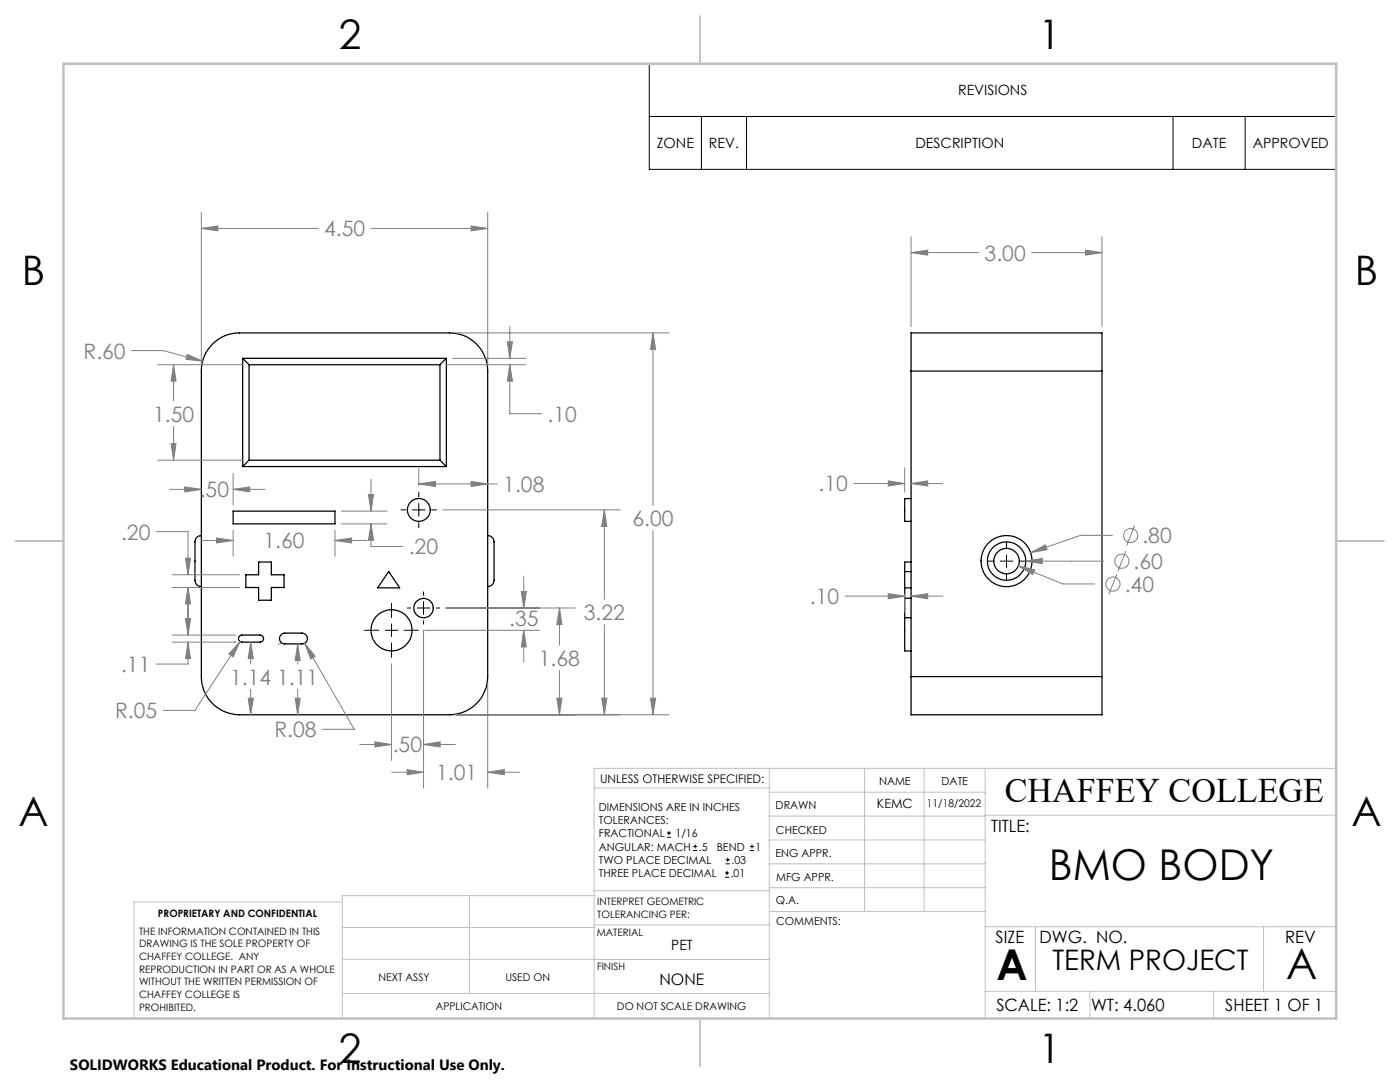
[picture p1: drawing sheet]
<svg xmlns="http://www.w3.org/2000/svg" width="279mm" height="216mm" viewBox="0 0 279 216" stroke-linecap="round" stroke-linejoin="round" font-family="sans-serif">
<g fill="none" stroke="#000" stroke-width=".25">
<path d="M42.4 68.7a7.5 7.5 0 0 1 5.4-2.3h41.9a7.6 7.6 0 0 1 7.6 7.6v61a7.6 7.6 0 0 1-7.6 7.6h-41.9a7.6 7.6 0 0 1-7.6-7.6v-61a7.5 7.5 0 0 1 2.2-5.3zM48.4 71.5l1.3 1.3M48.4 71.5h40.7M48.4 71.5v21.6M49.7 72.8h38.1M49.7 72.8v19M87.8 72.8v19M89.1 71.5l-1.3 1.3M89.1 71.5v21.6M181.8 74v-7.6h38.1v7.6M181.8 74h38.1M181.8 74v61"/>
<path d="M219.9 74v61M48.4 93.1h40.7M49.7 91.8l-1.3 1.3M49.7 91.8h38.1M87.8 91.8l1.3 1.3M181.8 99.5h-1.2v4.5h1.2M40.2 106.9a1.49 1.49 0 0 0-1.3 1.9v6.6a1.37 1.37 0 0 0 1.3 1.7M46.5 102h20.4v2.5h-20.4zM49.1 114.7h2.5v-2.6h2.6v2.6h2.5v2.5h-2.5v2.6h-2.6v-2.6h-2.5zM77.6 114.1l2.2 3.2h-4.4zM97.3 106.9a1.55 1.55 0 0 1 1.3 2v6.1a1.55 1.55 0 0 1-1.3 2.1M180.6 119.4v3.9"/>
<path d="M180.6 117.3h1.2M180.6 119.4h1.2M180.6 114.1h1.2M181.8 112.1h-1.2v7.3M47.8 126.9l.5-.2h3.6a.71 .71 0 0 1 .7 .7 .71 .71 0 0 1-.7 .7h-3.6a.71 .71 0 0 1-.7-.4 .71 .71 0 0 1 .2-.8zM56.1 126.6l.7-.3h3.5a1.08 1.08 0 0 1 1 1.1 1.08 1.08 0 0 1-1 1.1h-3.5a1.07 1.07 0 0 1-1-.7 1.07 1.07 0 0 1 .3-1.2zM180.6 123.3v6.6h1.2M180.6 123.3h1.2M181.8 135v7.6h38.1v-7.6M181.8 135h38.1"/>
<circle cx="83.6" cy="101.7" r="2.27"/>
<circle cx="200.9" cy="112" r="2.55"/>
<circle cx="200.9" cy="112" r="3.8"/>
<circle cx="200.9" cy="112" r="5.1"/>
<circle cx="78.1" cy="125.8" r="4.1"/>
<circle cx="84.5" cy="121.3" r="1.93"/>
</g>
<g fill="none" stroke="#808080" stroke-width=".2">
<path d="M40.2 45.6l3.3-.5v1zM40.2 42.4v30.4M40.2 45.6h23.3M74.1 45.6h23.2M94 45.1l3.3 .5-3.3 .5zM97.3 42.4v30.4M181.8 50.4l3.3-.5v1zM181.8 47.2v18M181.8 50.4h13.5M205.9 50.4h14M216.6 49.9l3.3 .5-3.3 .5zM219.9 47.2v18"/>
<path d="M26.2 70h6.4l7.8 2.1M31.5 72.8h16.9M34.6 72.8l.5 3.3h-1zM34.6 72.8v7.2M37.4 70.7l3 1.4-3.3-.4zM89.1 72.8h15.8M90.3 71.5h14.6M91 66.4h42.5M101.2 68.2h1.1l-.6 3.3zM101.7 72.8l.6 3.3h-1.1zM101.7 72.8v9.7h6.4M101.7 65.2v6.3"/>
<path d="M130.3 66.4l.5 3.3h-1zM130.3 66.4v34.5M31.5 91.8h16.9M33.8 97.6h6.4M34.1 88.5h1l-.5 3.3zM34.6 85.1v6.7M36.9 97.2l3.3 .4-3.3 .5zM46.5 97.6l3.3-.4v.9zM46.5 94.5v6.2M46.5 97.6h6.4M73.5 98.7h1l-.5 3.3zM74 95.6v6.4"/>
<path d="M83.6 96.6l3.3-.5v1zM83.6 93.4v3.5M83.6 96.6h15.7M94 96.1l3.3 .5-3.3 .5zM170.4 96.5h10.2M177.3 96l3.3 .5-3.3 .5zM180.6 93.3v4.9M181.8 96.5l3.3-.5v1zM181.8 96.5h6.4M31.2 106.1h6.3v8.6M34.4 114.7h13.4M34.4 117.2h13.4"/>
<path d="M37 111.4h1l-.5 3.3zM37.5 117.2l.5 3.3h-1zM37.5 117.2v9.5M40.2 107.8h6.3M43.2 107.4l3.3 .4-3.3 .5zM46.5 105.8v5.2M66.9 107.8l3.3-.4v.9zM66.9 105.8v5.2M66.9 107.8h6.3M68.1 102h9.1M68.1 104.5h9.1M74 104.5l.5 3.3h-1z"/>
<path d="M74 104.5v4.5h6.4M88.4 101.7h35.4M104 118h1.1l-.6 3.3zM104.5 115v6.3M120.6 101.7l.5 3.4h-1zM120.6 101.7v17.9M130.3 105.9v36.7M168.7 119h11.9M177.3 118.5l3.3 .5-3.3 .5zM180.6 118.6v3.5M181.8 119l3.3-.5v1zM181.8 119h6.4"/>
<path d="M203.2 112.9l3.3 .8-.4 .9zM203.2 112.9l8.9 3.6h6.4M204.7 112l3.3-.6v1.1zM204.7 112h15.6M205.7 110.3l2.9-1.6 .4 1zM222 106.8h-6.3l-10 3.5M222.9 114.5l-1.6 4.1M224.7 110l-1.6 4M226.4 104.8l-1.5 4.1M34.4 126.7h12.6M34.4 128.1h12.6M37 123.4h1l-.5 3.3z"/>
<path d="M37.5 128.1l.5 3.3h-1zM37.5 128.1v4.4h-6.3M47.9 128l-1.4 3.1-.8-.6zM47.9 128l-9 13.7h-6.3M49.5 139.3h1.1l-.6 3.3zM50 128.1l.6 3.3h-1.1zM50 128.1v4.4M50 137.5v5.1M55.6 128.5h.6M58.9 139.3h1l-.5 3.3zM59.4 128.5l.5 3.3h-1zM59.4 128.5v4"/>
<path d="M59.4 137.5v5.1M60.8 128.3l2.1 2.7-.9 .5zM60.8 128.3l9.9 17.2h-6.4M78.1 132.4v19.3M84.5 125.8v31.5M84.8 125.8h22.9M89 121.3h25.8M97.3 136.3v21M104.5 125.8l.6 3.3h-1.1zM104.5 125.8v6.3M111.1 139.3h1l-.4 3.3zM111.7 121.3l.4 3.3h-1z"/>
<path d="M111.7 121.3v7.4M111.7 133.8v8.8M120.1 139.3h1l-.5 3.3zM120.6 124.6v18M129.8 139.3h1l-.5 3.3zM71.8 148.6h6.3M74.8 148l3.3 .6-3.3 .4zM78.2 154.1h6.3M81.2 153.6l3.3 .5-3.3 .5zM84.5 148.6l3.3-.6v1zM84.5 148.6h6.4M91 142.6h42.5"/>
<path d="M97.3 154.1l3.3-.5v1zM97.3 154.1h6.4"/>
<circle cx="222.1" cy="116.6" r="1.42"/>
<circle cx="223.9" cy="112" r="1.41"/>
<circle cx="225.6" cy="106.9" r="1.4"/>
</g>
<g fill="none" stroke="#000" stroke-width=".2">
<path d="M129.6 12.7h137.1v21.1h-137.1zM129.6 23.2h137.1M140 23.2v10.6M149 23.2v10.6M234.1 23.2v10.6M248.5 23.2v10.6M83.6 98.2v1M80 101.7h1M82.3 101.7h2.5M83.6 100.5v2.5M83.6 104.3v1M84.5 118.1v.7"/>
<path d="M86.1 101.7h1M197.1 112h1.2M199.6 112h2.5M200.9 108.2v1.2M200.9 110.7v2.5M200.9 114.5v1.3M203.4 112h1.3M72.7 125.8h2.9M76.9 125.8h2.5M78.1 120.4v2.8M78.1 124.5v2.5M78.1 128.3v2.9"/>
<path d="M80.7 125.8h2.8M81.3 121.3h.7M83.3 121.3h2.5M84.5 120.1v2.5M84.5 123.9v.6M87.1 121.3h.6M133.1 167.1h.8M133.1 166.2h.8M133.5 165.8v.9M138.3 169.7h.8M138.3 168.9h.8M138.7 168.5v.8"/>
<path d="M144.7 175h.8M144.7 174.2h.8M144.8 172.4h.9M144.8 171.6h.9M145.1 173.8v.8M145.2 171.1v.9M149.6 169.7h.9M149.6 168.9h.9M150.1 168.5v.8"/>
</g>
<g fill="none" stroke="#c0c0c0" stroke-width=".2">
<path d="M118.6 157.2h34.9M153.5 153.3v49.9M153.5 158.1h43.1M172.5 153.3v28.6M184.4 153.3v28.6M196.6 153.3v49.9M266.7 153.3h-148.1v49.9M68.3 180h-41.6v23.2M93.7 178.7v19.5M118.6 178.7h-50.3v24.5M118.6 177.7h35M153.5 167.6h43.1"/>
<path d="M153.5 162.8h43.1M153.5 172.4h43.1M153.5 177.1h43.1M196.6 162.7h70.1M68.3 198.2h85.2M68.3 191.4l85.2 .1M68.3 185.1h50.3M118.6 184.6h35M153.6 181.9h43M196.6 197.8h70.1M196.6 184.9h70.1M206.7 184.9v12.9"/>
<path d="M217.5 197.8v5.4M242.2 197.8v5.4M252.2 184.9v12.9"/>
</g>
<path d="M139.7 3.2v9.5M3.1 107.9h9.6M266.7 107.9h9.5M139.7 203.2v9.6" fill="none" stroke="#c0c0c0" stroke-width=".25"/>
<path d="M12.7 12.7h254v190.5h-254z" fill="none" stroke="#c0c0c0" stroke-width=".5"/>
<path d="M40.2 45.6l3.3-.5v1zM94 45.1l3.3 .5-3.3 .5zM130.3 66.4l.5 3.3h-1zM129.8 139.3h1l-.5 3.3zM34.6 72.8l.5 3.3h-1zM34.1 88.5h1l-.5 3.3zM101.2 68.2h1.1l-.6 3.3zM101.7 72.8l.6 3.3h-1.1zM83.6 96.6l3.3-.5v1zM94 96.1l3.3 .5-3.3 .5zM120.6 101.7l.5 3.4h-1zM120.1 139.3h1l-.5 3.3zM81.2 153.6l3.3 .5-3.3 .5zM97.3 154.1l3.3-.5v1zM111.7 121.3l.4 3.3h-1zM111.1 139.3h1l-.4 3.3zM74.8 148l3.3 .6-3.3 .4zM84.5 148.6l3.3-.6v1zM104.5 125.8l.6 3.3h-1.1zM104 118h1.1l-.6 3.3zM37 123.4h1l-.5 3.3zM37.5 128.1l.5 3.3h-1zM47.9 128l-2.2 2.5 .8 .6zM50 128.1l.6 3.3h-1.1zM49.5 139.3h1.1l-.6 3.3zM59.4 128.5l.5 3.3h-1zM58.9 139.3h1l-.5 3.3zM37 111.4h1l-.5 3.3zM37.5 117.2l.5 3.3h-1zM60.8 128.3l1.2 3.2 .9-.5zM46.5 97.6l3.3-.4v.9zM36.9 97.2l3.3 .4-3.3 .5zM73.5 98.7h1l-.5 3.3zM74 104.5l.5 3.3h-1zM43.2 107.4l3.3 .4-3.3 .5zM66.9 107.8l3.3-.4v.9zM37.4 70.7l-.3 1 3.3 .4zM177.3 96l3.3 .5-3.3 .5zM181.8 96.5l3.3-.5v1zM177.3 118.5l3.3 .5-3.3 .5zM181.8 119l3.3-.5v1zM181.8 50.4l3.3-.5v1zM216.6 49.9l3.3 .5-3.3 .5zM205.7 110.3l3.3-.6-.4-1zM204.7 112l3.3 .5v-1.1zM203.2 112.9l2.9 1.7 .4-.9z" fill="#808080"/>
<g font-size="8.5">
<text x="209.3" y="175.5">BMO BODY</text>
<text x="198.9" y="195.5">A</text>
<text x="256.7" y="195.4">A</text>
</g>
<g font-size="8.1">
<text x="67.6" y="9.7">2</text>
<text x="207.3" y="9.7">1</text>
<text x="4.4" y="57">B</text>
<text x="270.4" y="57">B</text>
<text x="3.7" y="164.9">A</text>
<text x="269.7" y="164.9">A</text>
<text x="67.6" y="212.2">2</text>
<text x="207.3" y="212.2">1</text>
</g>
<text font-size="6.9" x="200.5" y="160.1">CHAFFEY COLLEGE</text>
<text font-size="5.6" x="210" y="193.5">TERM PROJECT</text>
<g font-size="4.2" fill="#808080">
<text x="64.7" y="47.2">4.50</text>
<text x="196.5" y="52">3.00</text>
<text x="16.7" y="71.5">R.60</text>
<text x="30.6" y="84.1">1.50</text>
<text x="109.3" y="84.1">.10</text>
<text x="39.9" y="99.2">.50</text>
<text x="100.4" y="98.1">1.08</text>
<text x="163.4" y="98.1">.10</text>
<text x="24.2" y="107.7">.20</text>
<text x="126.2" y="105">6.00</text>
<text x="52.6" y="109.4">1.60</text>
<text x="81.6" y="110.6">.20</text>
<text x="226.2" y="113.5">.60</text>
<text x="228" y="108.4">.80</text>
<text x="224.5" y="118.1">.40</text>
<text x="101.6" y="125">.35</text>
<text x="116.5" y="123.7">3.22</text>
<text x="161.6" y="120.6">.10</text>
<text x="24.2" y="134.1">.11</text>
<text x="45.9" y="136.6">1.14</text>
<text x="55.3" y="136.6">1.11</text>
<text x="107.6" y="132.8">1.68</text>
<text x="23" y="143.3">R.05</text>
<text x="54.8" y="147.1">R.08</text>
<text x="78.4" y="150.1">.50</text>
<text x="87" y="155.7">1.01</text>
</g>
<g font-size="3.4">
<text x="197.8" y="166">TITLE:</text>
<text x="198.7" y="188.1">SIZE</text>
<text x="207.5" y="188.1">DWG. NO.</text>
<text x="256.5" y="188.2">REV</text>
<text x="198.8" y="201.7">SCALE: 1:2</text>
<text x="217.7" y="201.8">WT: 4.060</text>
<text x="244.5" y="201.7">SHEET 1 OF 1</text>
</g>
<text font-size="3.2" x="131.6" y="196.6">NONE</text>
<text font-size="3" x="14" y="213.5">SOLIDWORKS Educational Product. For Instructional Use Only.</text>
<g font-size="2.8">
<text x="191.2" y="19">REVISIONS</text>
<text x="131.1" y="29.6">ZONE</text>
<text x="141.5" y="29.6">REV.</text>
<text x="182.7" y="29.6">DESCRIPTION</text>
<text x="237.9" y="29.6">DATE</text>
<text x="250" y="29.6">APPROVED</text>
<text x="134" y="189.5">PET</text>
</g>
<text font-size="2.5" x="175" y="161.3">KEMC</text>
<text font-size="2.4" x="119.8" y="156.2">UNLESS OTHERWISE SPECIFIED:</text>
<g font-size="2.2">
<text x="119.5" y="161.8">DIMENSIONS ARE IN INCHES</text>
<text x="154.8" y="161.4">DRAWN</text>
<text x="175.4" y="156.6">NAME</text>
<text x="187.9" y="156.7">DATE</text>
<text x="119.5" y="164.4">TOLERANCES:</text>
<text x="119.5" y="167.1">FRACTIONAL</text>
<text x="134.8" y="167.1">1/16</text>
<text x="154.9" y="166.3">CHECKED</text>
<text x="119.5" y="172.4">TWO PLACE DECIMAL</text>
<text x="119.5" y="169.7">ANGULAR: MACH</text>
<text x="139.5" y="169.7">.5</text>
<text x="143" y="169.7">BEND</text>
<text x="146" y="172.4">.03</text>
<text x="150.8" y="169.7">1</text>
<text x="154.8" y="171">ENG APPR.</text>
<text x="119.5" y="175">THREE PLACE DECIMAL</text>
<text x="145.8" y="175">.01</text>
<text x="154.9" y="175.7">MFG APPR.</text>
<text x="154.9" y="180.4">Q.A.</text>
<text x="154.9" y="184.6">COMMENTS:</text>
</g>
<g font-size="2.1">
<text x="185" y="160.9">11/18/2022</text>
<text x="75.5" y="195.7">NEXT ASSY</text>
<text x="100.9" y="195.7">USED ON</text>
<text x="86.9" y="201.5">APPLICATION</text>
<text x="123.1" y="201.6">DO NOT SCALE DRAWING</text>
</g>
<g font-size="2">
<text x="31.5" y="182.9">PROPRIETARY AND CONFIDENTIAL</text>
<text x="119.2" y="180.6">INTERPRET GEOMETRIC</text>
<text x="119.2" y="183.1">TOLERANCING PER:</text>
<text x="27.8" y="186.5">THE INFORMATION CONTAINED IN THIS</text>
<text x="27.8" y="189">DRAWING IS THE SOLE PROPERTY OF</text>
<text x="27.8" y="191.6">CHAFFEY COLLEGE. ANY</text>
<text x="119.1" y="186.7">MATERIAL</text>
<text x="27.8" y="194.1">REPRODUCTION IN PART OR AS A WHOLE</text>
<text x="27.8" y="196.6">WITHOUT THE WRITTEN PERMISSION OF</text>
<text x="119.1" y="193.5">FINISH</text>
<text x="27.8" y="199.1">CHAFFEY COLLEGE IS</text>
<text x="27.8" y="201.7">PROHIBITED.</text>
</g>
</svg>
